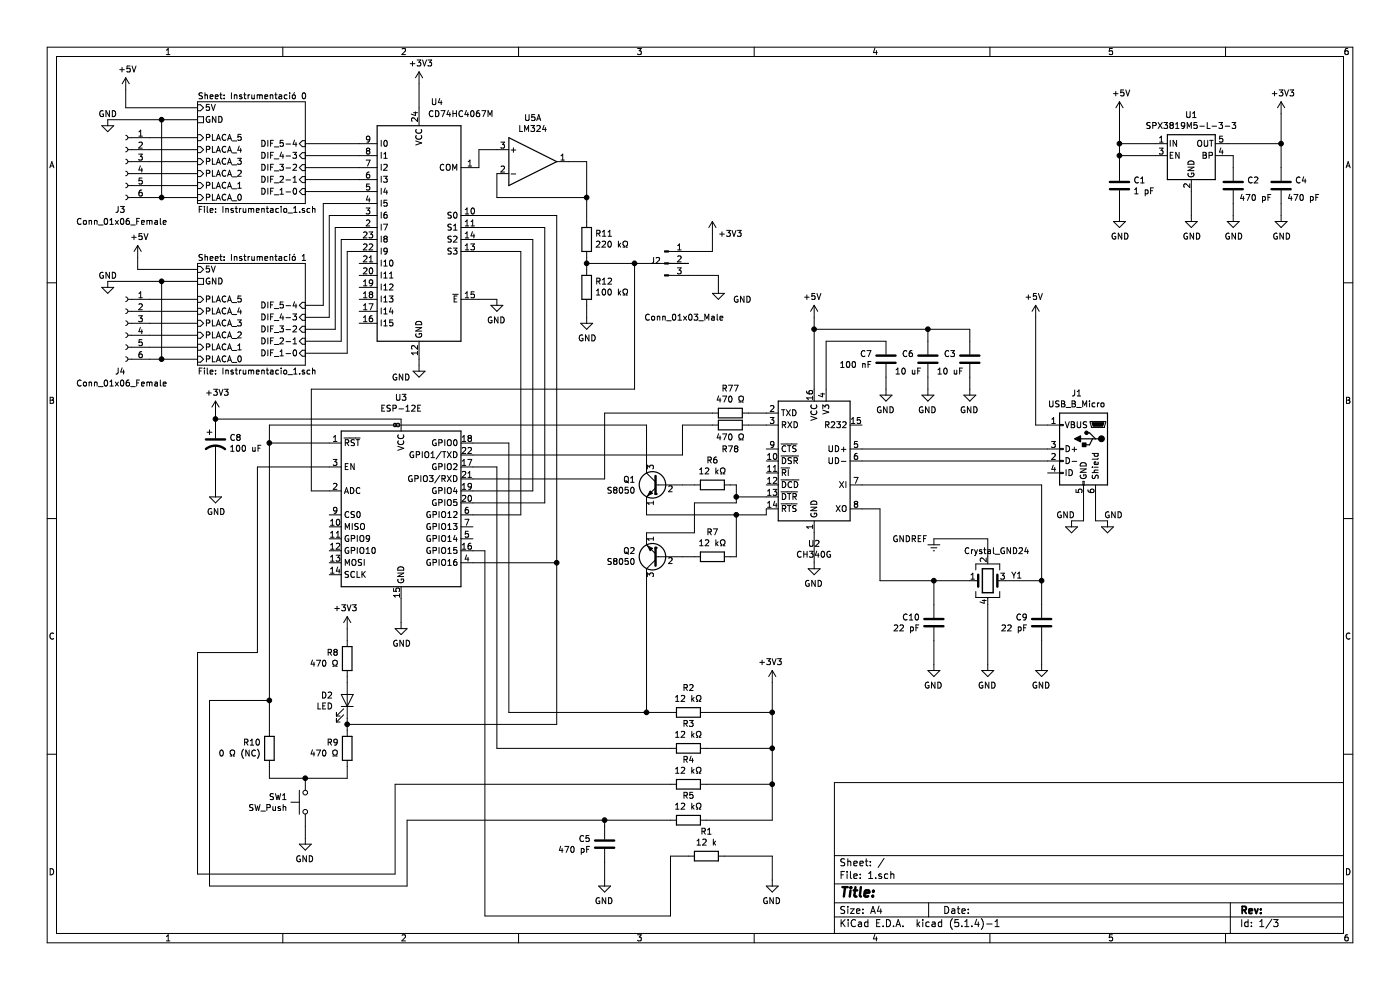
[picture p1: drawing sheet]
EESchema Schematic File Version 4
LIBS:1-cache
EELAYER 30 0
EELAYER END
$Descr A4 11693 8268
encoding utf-8
Sheet 1 3
Title ""
Date ""
Rev ""
Comp ""
Comment1 ""
Comment2 ""
Comment3 ""
Comment4 ""
$EndDescr
$Comp
L Device:R R3
U 1 1
P 5750 6250
F 0 "R3" V 5543 6250 50  0000 C CNN
F 1 "12 kΩ" V 5634 6250 50  0000 C CNN
F 2 "Resistor_SMD:R_1206_3216Metric" V 5680 6250 50  0001 C CNN
F 3 "~" H 5750 6250 50  0001 C CNN
	1    5750 6250
	0    -1   1    0   
$EndComp
$Comp
L Device:R R4
U 1 1
P 5750 6550
F 0 "R4" V 5543 6550 50  0000 C CNN
F 1 "12 kΩ" V 5634 6550 50  0000 C CNN
F 2 "Resistor_SMD:R_1206_3216Metric" V 5680 6550 50  0001 C CNN
F 3 "~" H 5750 6550 50  0001 C CNN
	1    5750 6550
	0    -1   1    0   
$EndComp
$Comp
L Device:R R5
U 1 1
P 5750 6850
F 0 "R5" V 5543 6850 50  0000 C CNN
F 1 "12 kΩ" V 5634 6850 50  0000 C CNN
F 2 "Resistor_SMD:R_1206_3216Metric" V 5680 6850 50  0001 C CNN
F 3 "~" H 5750 6850 50  0001 C CNN
	1    5750 6850
	0    -1   1    0   
$EndComp
$Comp
L Device:C C5
U 1 1
P 5050 7050
F 0 "C5" H 5165 7096 50  0000 L CNN
F 1 "470 pF" H 5165 7005 50  0000 L CNN
F 2 "Capacitor_SMD:C_1206_3216Metric" H 5088 6900 50  0001 C CNN
F 3 "~" H 5050 7050 50  0001 C CNN
	1    5050 7050
	-1   0    0    -1  
$EndComp
$Comp
L power:+3V3 #PWR04
U 1 1
P 6450 5700
F 0 "#PWR04" H 6450 5550 50  0001 C CNN
F 1 "+3V3" H 6465 5873 50  0000 C CNN
F 2 "" H 6450 5700 50  0001 C CNN
F 3 "" H 6450 5700 50  0001 C CNN
	1    6450 5700
	-1   0    0    -1  
$EndComp
$Comp
L power:GND #PWR013
U 1 1
P 5050 7350
F 0 "#PWR013" H 5050 7100 50  0001 C CNN
F 1 "GND" H 5055 7177 50  0000 C CNN
F 2 "" H 5050 7350 50  0001 C CNN
F 3 "" H 5050 7350 50  0001 C CNN
	1    5050 7350
	-1   0    0    -1  
$EndComp
$Comp
L RF_Module:ESP-12E U3
U 1 1
P 3350 4300
F 0 "U3" H 3350 5281 50  0000 C CNN
F 1 "ESP-12E" H 3350 5190 50  0000 C CNN
F 2 "RF_Module:ESP-12E" H 3350 4300 50  0001 C CNN
F 3 "http://wiki.ai-thinker.com/_media/esp8266/esp8266_series_modules_user_manual_v1.1.pdf" H 3000 4400 50  0001 C CNN
	1    3350 4300
	1    0    0    -1  
$EndComp
$Comp
L Device:CP1 C8
U 1 1
P 1800 3700
F 0 "C8" H 1915 3746 50  0000 L CNN
F 1 "100 uF" H 1915 3655 50  0000 L CNN
F 2 "Capacitor_THT:C_Radial_D10.0mm_H20.0mm_P5.00mm" H 1800 3700 50  0001 C CNN
F 3 "~" H 1800 3700 50  0001 C CNN
	1    1800 3700
	1    0    0    -1  
$EndComp
$Comp
L Device:R R1
U 1 1
P 5900 7150
F 0 "R1" V 5693 7150 50  0000 C CNN
F 1 "12 k" V 5784 7150 50  0000 C CNN
F 2 "Resistor_SMD:R_1206_3216Metric" V 5830 7150 50  0001 C CNN
F 3 "~" H 5900 7150 50  0001 C CNN
	1    5900 7150
	0    -1   1    0   
$EndComp
$Comp
L power:GND #PWR05
U 1 1
P 6450 7350
F 0 "#PWR05" H 6450 7100 50  0001 C CNN
F 1 "GND" H 6455 7177 50  0000 C CNN
F 2 "" H 6450 7350 50  0001 C CNN
F 3 "" H 6450 7350 50  0001 C CNN
	1    6450 7350
	-1   0    0    -1  
$EndComp
$Comp
L Device:R R8
U 1 1
P 2900 5500
F 0 "R8" H 2830 5454 50  0000 R CNN
F 1 "470 Ω" H 2830 5545 50  0000 R CNN
F 2 "Resistor_SMD:R_1206_3216Metric" V 2830 5500 50  0001 C CNN
F 3 "~" H 2900 5500 50  0001 C CNN
	1    2900 5500
	1    0    0    1   
$EndComp
$Comp
L Device:R R9
U 1 1
P 2900 6250
F 0 "R9" H 2830 6204 50  0000 R CNN
F 1 "470 Ω" H 2830 6295 50  0000 R CNN
F 2 "Resistor_SMD:R_1206_3216Metric" V 2830 6250 50  0001 C CNN
F 3 "~" H 2900 6250 50  0001 C CNN
	1    2900 6250
	1    0    0    1   
$EndComp
$Comp
L Device:R R10
U 1 1
P 2250 6250
F 0 "R10" H 2180 6204 50  0000 R CNN
F 1 "0 Ω (NC)" H 2180 6295 50  0000 R CNN
F 2 "Resistor_SMD:R_1206_3216Metric" V 2180 6250 50  0001 C CNN
F 3 "~" H 2250 6250 50  0001 C CNN
	1    2250 6250
	1    0    0    1   
$EndComp
$Comp
L Switch:SW_Push SW1
U 1 1
P 2550 6700
F 0 "SW1" V 2504 6848 50  0000 L CNN
F 1 "SW_Push" V 2595 6848 50  0000 L CNN
F 2 "Resistor_SMD:R_1206_3216Metric" H 2550 6900 50  0001 C CNN
F 3 "~" H 2550 6900 50  0001 C CNN
	1    2550 6700
	0    -1   1    0   
$EndComp
$Comp
L power:+3V3 #PWR027
U 1 1
P 2900 5250
F 0 "#PWR027" H 2900 5100 50  0001 C CNN
F 1 "+3V3" H 2915 5423 50  0000 C CNN
F 2 "" H 2900 5250 50  0001 C CNN
F 3 "" H 2900 5250 50  0001 C CNN
	1    2900 5250
	-1   0    0    -1  
$EndComp
$Comp
L Device:R R12
U 1 1
P 4900 2400
F 0 "R12" H 4830 2354 50  0000 R CNN
F 1 "100 kΩ" H 4830 2445 50  0000 R CNN
F 2 "Resistor_SMD:R_1206_3216Metric" V 4830 2400 50  0001 C CNN
F 3 "~" H 4900 2400 50  0001 C CNN
	1    4900 2400
	-1   0    0    1   
$EndComp
$Comp
L power:GND #PWR034
U 1 1
P 4900 2650
F 0 "#PWR034" H 4900 2400 50  0001 C CNN
F 1 "GND" H 4905 2477 50  0000 C CNN
F 2 "" H 4900 2650 50  0001 C CNN
F 3 "" H 4900 2650 50  0001 C CNN
	1    4900 2650
	1    0    0    -1  
$EndComp
$Comp
L Regulator_Linear:SPX3819M5-L-3-3 U1
U 1 1
P 9950 1300
F 0 "U1" H 9950 1642 50  0000 C CNN
F 1 "SPX3819M5-L-3-3" H 9950 1551 50  0000 C CNN
F 2 "Package_TO_SOT_SMD:SOT-23-5" H 9950 1625 50  0001 C CNN
F 3 "https://www.exar.com/content/document.ashx?id=22106&languageid=1033&type=Datasheet&partnumber=SPX3819&filename=SPX3819.pdf&part=SPX3819" H 9950 1300 50  0001 C CNN
	1    9950 1300
	1    0    0    -1  
$EndComp
$Comp
L power:GND #PWR08
U 1 1
P 9950 1800
F 0 "#PWR08" H 9950 1550 50  0001 C CNN
F 1 "GND" H 9955 1627 50  0000 C CNN
F 2 "" H 9950 1800 50  0001 C CNN
F 3 "" H 9950 1800 50  0001 C CNN
	1    9950 1800
	1    0    0    -1  
$EndComp
$Comp
L power:GND #PWR09
U 1 1
P 10300 1800
F 0 "#PWR09" H 10300 1550 50  0001 C CNN
F 1 "GND" H 10305 1627 50  0000 C CNN
F 2 "" H 10300 1800 50  0001 C CNN
F 3 "" H 10300 1800 50  0001 C CNN
	1    10300 1800
	1    0    0    -1  
$EndComp
$Comp
L power:GND #PWR012
U 1 1
P 10700 1800
F 0 "#PWR012" H 10700 1550 50  0001 C CNN
F 1 "GND" H 10705 1627 50  0000 C CNN
F 2 "" H 10700 1800 50  0001 C CNN
F 3 "" H 10700 1800 50  0001 C CNN
	1    10700 1800
	1    0    0    -1  
$EndComp
$Comp
L power:GND #PWR03
U 1 1
P 9350 1800
F 0 "#PWR03" H 9350 1550 50  0001 C CNN
F 1 "GND" H 9355 1627 50  0000 C CNN
F 2 "" H 9350 1800 50  0001 C CNN
F 3 "" H 9350 1800 50  0001 C CNN
	1    9350 1800
	1    0    0    -1  
$EndComp
$Comp
L Device:C C1
U 1 1
P 9350 1550
F 0 "C1" H 9465 1596 50  0000 L CNN
F 1 "1 pF" H 9465 1505 50  0000 L CNN
F 2 "Capacitor_SMD:C_1206_3216Metric" H 9388 1400 50  0001 C CNN
F 3 "~" H 9350 1550 50  0001 C CNN
	1    9350 1550
	1    0    0    -1  
$EndComp
$Comp
L Device:C C2
U 1 1
P 10300 1550
F 0 "C2" H 10415 1596 50  0000 L CNN
F 1 "470 pF" H 10350 1450 50  0000 L CNN
F 2 "Capacitor_SMD:C_1206_3216Metric" H 10338 1400 50  0001 C CNN
F 3 "~" H 10300 1550 50  0001 C CNN
	1    10300 1550
	1    0    0    -1  
$EndComp
$Comp
L Device:C C4
U 1 1
P 10700 1550
F 0 "C4" H 10815 1596 50  0000 L CNN
F 1 "470 pF" H 10750 1450 50  0000 L CNN
F 2 "Capacitor_SMD:C_1206_3216Metric" H 10738 1400 50  0001 C CNN
F 3 "~" H 10700 1550 50  0001 C CNN
	1    10700 1550
	1    0    0    -1  
$EndComp
$Comp
L power:+5V #PWR02
U 1 1
P 9350 950
F 0 "#PWR02" H 9350 800 50  0001 C CNN
F 1 "+5V" H 9365 1123 50  0000 C CNN
F 2 "" H 9350 950 50  0001 C CNN
F 3 "" H 9350 950 50  0001 C CNN
	1    9350 950 
	1    0    0    -1  
$EndComp
$Comp
L power:+3V3 #PWR011
U 1 1
P 10700 950
F 0 "#PWR011" H 10700 800 50  0001 C CNN
F 1 "+3V3" H 10715 1123 50  0000 C CNN
F 2 "" H 10700 950 50  0001 C CNN
F 3 "" H 10700 950 50  0001 C CNN
	1    10700 950 
	1    0    0    -1  
$EndComp
$Comp
L Device:R R2
U 1 1
P 5750 5950
F 0 "R2" V 5543 5950 50  0000 C CNN
F 1 "12 kΩ" V 5634 5950 50  0000 C CNN
F 2 "Resistor_SMD:R_1206_3216Metric" V 5680 5950 50  0001 C CNN
F 3 "~" H 5750 5950 50  0001 C CNN
	1    5750 5950
	0    -1   1    0   
$EndComp
Wire Wire Line
	6450 5700 6450 5950
Wire Wire Line
	6450 5950 5900 5950
Wire Wire Line
	5900 6250 6450 6250
Wire Wire Line
	6450 6250 6450 5950
Connection ~ 6450 5950
Wire Wire Line
	5900 6550 6450 6550
Wire Wire Line
	6450 6550 6450 6250
Connection ~ 6450 6250
Wire Wire Line
	5900 6850 6450 6850
Wire Wire Line
	6450 6850 6450 6550
Connection ~ 6450 6550
Wire Wire Line
	5050 6850 5050 6900
Wire Wire Line
	5050 7200 5050 7350
Wire Wire Line
	6450 7150 6450 7350
Wire Wire Line
	2900 6400 2900 6500
Wire Wire Line
	2900 6500 2550 6500
Wire Wire Line
	2550 6500 2250 6500
Wire Wire Line
	2250 6500 2250 6400
Connection ~ 2550 6500
Wire Wire Line
	9650 1300 9350 1300
Connection ~ 9350 1300
Wire Wire Line
	9350 1300 9350 1400
Wire Wire Line
	9350 1200 9350 1300
Wire Wire Line
	10250 1200 10700 1200
Wire Wire Line
	10700 1200 10700 1400
Wire Wire Line
	10250 1300 10300 1300
Wire Wire Line
	10300 1700 10300 1800
Wire Wire Line
	10700 1700 10700 1800
Wire Wire Line
	9950 1600 9950 1800
Wire Wire Line
	9350 1700 9350 1800
$Comp
L power:GND #PWR017
U 1 1
P 1800 4100
F 0 "#PWR017" H 1800 3850 50  0001 C CNN
F 1 "GND" H 1805 3927 50  0000 C CNN
F 2 "" H 1800 4100 50  0001 C CNN
F 3 "" H 1800 4100 50  0001 C CNN
	1    1800 4100
	1    0    0    -1  
$EndComp
$Comp
L power:GND #PWR022
U 1 1
P 3350 5200
F 0 "#PWR022" H 3350 4950 50  0001 C CNN
F 1 "GND" H 3355 5027 50  0000 C CNN
F 2 "" H 3350 5200 50  0001 C CNN
F 3 "" H 3350 5200 50  0001 C CNN
	1    3350 5200
	1    0    0    -1  
$EndComp
Wire Wire Line
	3350 5000 3350 5200
Wire Wire Line
	1800 3850 1800 4100
$Comp
L power:+3V3 #PWR016
U 1 1
P 1800 3450
F 0 "#PWR016" H 1800 3300 50  0001 C CNN
F 1 "+3V3" H 1815 3623 50  0000 C CNN
F 2 "" H 1800 3450 50  0001 C CNN
F 3 "" H 1800 3450 50  0001 C CNN
	1    1800 3450
	1    0    0    -1  
$EndComp
Wire Wire Line
	1800 3450 1800 3500
Connection ~ 1800 3500
Wire Wire Line
	1800 3500 1800 3550
Wire Wire Line
	1800 3500 3350 3500
Wire Wire Line
	2600 4100 2750 4100
Wire Wire Line
	6450 7150 6050 7150
$Comp
L power:GND #PWR028
U 1 1
P 2550 7000
F 0 "#PWR028" H 2550 6750 50  0001 C CNN
F 1 "GND" H 2555 6827 50  0000 C CNN
F 2 "" H 2550 7000 50  0001 C CNN
F 3 "" H 2550 7000 50  0001 C CNN
	1    2550 7000
	-1   0    0    -1  
$EndComp
Wire Wire Line
	2550 7000 2550 6900
$Comp
L Device:LED D2
U 1 1
P 2900 5850
F 0 "D2" V 2939 5733 50  0000 R CNN
F 1 "LED" V 2848 5733 50  0000 R CNN
F 2 "LED_SMD:LED_1206_3216Metric" H 2900 5850 50  0001 C CNN
F 3 "~" H 2900 5850 50  0001 C CNN
	1    2900 5850
	0    1    -1   0   
$EndComp
Wire Wire Line
	2900 5250 2900 5350
Wire Wire Line
	2900 5650 2900 5700
Wire Wire Line
	2900 6000 2900 6050
Connection ~ 2900 6050
Wire Wire Line
	2900 6050 2900 6100
Wire Wire Line
	5600 7150 5750 7150
Wire Wire Line
	10300 1400 10300 1300
Wire Wire Line
	10700 950  10700 1200
Connection ~ 10700 1200
Wire Wire Line
	9350 950  9350 1200
Connection ~ 9350 1200
Wire Wire Line
	9350 1200 9650 1200
Text Notes 150  -200 0    50   ~ 0
Tot això anirà aïllat de la xarxa. \nAquí s'agafa la massa respecte les plaques, les quals tenen la carcassa a terra, però els seus dos terminals estan a una tensió indefinida respecte el terra.\nTot el sistema d'instrumentació s'alimenta a partir d'una font commutada com les de mòbil, de 230/5 V, amb tres terminals d'entrada i només 2 de sortida, així que la plaqueta estarà referenciada segons les plaques, no hi haurà problemes d'afectar la instal·lació interior.
$Comp
L power:GND #PWR030
U 1 1
P 3500 3050
F 0 "#PWR030" H 3500 2800 50  0001 C CNN
F 1 "GND" H 3650 2950 50  0000 C CNN
F 2 "" H 3500 3050 50  0001 C CNN
F 3 "" H 3500 3050 50  0001 C CNN
	1    3500 3050
	-1   0    0    -1  
$EndComp
$Comp
L Amplifier_Operational:LM324 U5
U 1 1
P 4450 1350
F 0 "U5" H 4450 1717 50  0000 C CNN
F 1 "LM324" H 4450 1626 50  0000 C CNN
F 2 "Package_SO:SOIC-14_3.9x8.7mm_P1.27mm" H 4400 1450 50  0001 C CNN
F 3 "http://www.ti.com/lit/ds/symlink/lm2902-n.pdf" H 4500 1550 50  0001 C CNN
	1    4450 1350
	1    0    0    -1  
$EndComp
Wire Wire Line
	4150 1450 4150 1650
Wire Wire Line
	4900 1650 4900 1350
Wire Wire Line
	4900 1350 4750 1350
Wire Wire Line
	3000 1200 2550 1200
Wire Wire Line
	3000 1300 2550 1300
Wire Wire Line
	3000 1400 2550 1400
Wire Wire Line
	3000 1500 2550 1500
Wire Wire Line
	3000 1600 2550 1600
Wire Wire Line
	1650 1150 1250 1150
Wire Wire Line
	1250 1250 1650 1250
Wire Wire Line
	1650 1350 1250 1350
Wire Wire Line
	1250 1450 1650 1450
Wire Wire Line
	1650 1550 1250 1550
Wire Wire Line
	1250 1650 1350 1650
$Comp
L power:GND #PWR023
U 1 1
P 900 1000
F 0 "#PWR023" H 900 750 50  0001 C CNN
F 1 "GND" H 900 1050 50  0000 C CNN
F 2 "" H 900 1000 50  0001 C CNN
F 3 "" H 900 1000 50  0001 C CNN
	1    900  1000
	-1   0    0    -1  
$EndComp
$Comp
L Connector:Conn_01x06_Female J3
U 1 1
P 1050 1350
F 0 "J3" H 1050 950 50  0000 L CNN
F 1 "Conn_01x06_Female" H 700 850 50  0000 L CNN
F 2 "TerminalBlock:TerminalBlock_bornier-6_P5.08mm" H 1050 1350 50  0001 C CNN
F 3 "~" H 1050 1350 50  0001 C CNN
	1    1050 1350
	-1   0    0    -1  
$EndComp
Wire Wire Line
	900  1000 1350 1000
Wire Wire Line
	1650 2500 1250 2500
Wire Wire Line
	1250 2600 1650 2600
Wire Wire Line
	1650 2700 1250 2700
Wire Wire Line
	1250 2800 1650 2800
Wire Wire Line
	1650 2900 1250 2900
$Comp
L power:GND #PWR024
U 1 1
P 900 2350
F 0 "#PWR024" H 900 2100 50  0001 C CNN
F 1 "GND" H 900 2400 50  0000 C CNN
F 2 "" H 900 2350 50  0001 C CNN
F 3 "" H 900 2350 50  0001 C CNN
	1    900  2350
	-1   0    0    -1  
$EndComp
$Comp
L Connector:Conn_01x06_Female J4
U 1 1
P 1050 2700
F 0 "J4" H 1050 2300 50  0000 L CNN
F 1 "Conn_01x06_Female" H 700 2200 50  0000 L CNN
F 2 "TerminalBlock:TerminalBlock_bornier-6_P5.08mm" H 1050 2700 50  0001 C CNN
F 3 "~" H 1050 2700 50  0001 C CNN
	1    1050 2700
	-1   0    0    -1  
$EndComp
$Sheet
S 1650 2200 900  850 
U 5DCCFECA
F0 "Instrumentació 1" 50
F1 "Instrumentacio_1.sch" 50
F2 "PLACA_5" I L 1650 2500 50 
F3 "PLACA_4" I L 1650 2600 50 
F4 "PLACA_3" I L 1650 2700 50 
F5 "PLACA_2" I L 1650 2800 50 
F6 "PLACA_1" I L 1650 2900 50 
F7 "PLACA_0" I L 1650 3000 50 
F8 "DIF_5-4" I R 2550 2550 50 
F9 "DIF_4-3" I R 2550 2650 50 
F10 "DIF_3-2" I R 2550 2750 50 
F11 "DIF_2-1" I R 2550 2850 50 
F12 "DIF_1-0" I R 2550 2950 50 
F13 "GND" U L 1650 2350 50 
F14 "5V" I L 1650 2250 50 
$EndSheet
Wire Wire Line
	900  2350 1350 2350
Wire Wire Line
	2550 2550 2700 2550
Wire Wire Line
	2700 2550 2700 1700
Wire Wire Line
	2700 1700 3000 1700
Wire Wire Line
	3000 1800 2750 1800
Wire Wire Line
	2750 1800 2750 2650
Wire Wire Line
	2750 2650 2550 2650
Wire Wire Line
	2550 2750 2800 2750
Wire Wire Line
	2800 2750 2800 1900
Wire Wire Line
	2800 1900 3000 1900
Wire Wire Line
	3000 2000 2850 2000
Wire Wire Line
	2850 2000 2850 2850
Wire Wire Line
	2850 2850 2550 2850
Wire Wire Line
	2550 2950 2900 2950
Wire Wire Line
	2900 2950 2900 2100
Wire Wire Line
	2900 2100 3000 2100
$Comp
L power:+3V3 #PWR021
U 1 1
P 5950 1950
F 0 "#PWR021" H 5950 1800 50  0001 C CNN
F 1 "+3V3" H 5800 1950 50  0000 C CNN
F 2 "" H 5950 1950 50  0001 C CNN
F 3 "" H 5950 1950 50  0001 C CNN
	1    5950 1950
	-1   0    0    -1  
$EndComp
$Comp
L power:GND #PWR020
U 1 1
P 6000 2400
F 0 "#PWR020" H 6000 2150 50  0001 C CNN
F 1 "GND" H 5800 2300 50  0000 C CNN
F 2 "" H 6000 2400 50  0001 C CNN
F 3 "" H 6000 2400 50  0001 C CNN
	1    6000 2400
	-1   0    0    -1  
$EndComp
$Comp
L Connector:Conn_01x03_Male J2
U 1 1
P 5550 2200
F 0 "J2" H 5522 2224 50  0000 R CNN
F 1 "Conn_01x03_Male" H 6050 1750 50  0000 R CNN
F 2 "Connector_PinHeader_2.54mm:PinHeader_1x03_P2.54mm_Vertical" H 5550 2200 50  0001 C CNN
F 3 "~" H 5550 2200 50  0001 C CNN
	1    5550 2200
	1    0    0    -1  
$EndComp
Wire Wire Line
	5750 2100 5950 2100
Wire Wire Line
	5950 2100 5950 1950
Wire Wire Line
	5750 2300 6000 2300
Wire Wire Line
	6000 2300 6000 2400
$Sheet
S 1650 850  900  850 
U 5DD2F6AD
F0 "Instrumentació 0" 50
F1 "Instrumentacio_1.sch" 50
F2 "PLACA_5" I L 1650 1150 50 
F3 "PLACA_4" I L 1650 1250 50 
F4 "PLACA_3" I L 1650 1350 50 
F5 "PLACA_2" I L 1650 1450 50 
F6 "PLACA_1" I L 1650 1550 50 
F7 "PLACA_0" I L 1650 1650 50 
F8 "DIF_5-4" I R 2550 1200 50 
F9 "DIF_4-3" I R 2550 1300 50 
F10 "DIF_3-2" I R 2550 1400 50 
F11 "DIF_2-1" I R 2550 1500 50 
F12 "DIF_1-0" I R 2550 1600 50 
F13 "GND" U L 1650 1000 50 
F14 "5V" I L 1650 900 50 
$EndSheet
$Comp
L power:+5V #PWR0101
U 1 1
P 1050 750
F 0 "#PWR0101" H 1050 600 50  0001 C CNN
F 1 "+5V" H 1065 923 50  0000 C CNN
F 2 "" H 1050 750 50  0001 C CNN
F 3 "" H 1050 750 50  0001 C CNN
	1    1050 750 
	1    0    0    -1  
$EndComp
Wire Wire Line
	1050 750  1050 900 
Wire Wire Line
	1050 900  1650 900 
$Comp
L power:+5V #PWR0102
U 1 1
P 1150 2150
F 0 "#PWR0102" H 1150 2000 50  0001 C CNN
F 1 "+5V" H 1165 2323 50  0000 C CNN
F 2 "" H 1150 2150 50  0001 C CNN
F 3 "" H 1150 2150 50  0001 C CNN
	1    1150 2150
	1    0    0    -1  
$EndComp
Wire Wire Line
	1150 2250 1150 2150
Wire Wire Line
	1150 2250 1650 2250
Connection ~ 4900 1650
Wire Wire Line
	4000 1250 4150 1250
$Comp
L power:GND #PWR0103
U 1 1
P 4150 2500
F 0 "#PWR0103" H 4150 2250 50  0001 C CNN
F 1 "GND" H 4155 2327 50  0000 C CNN
F 2 "" H 4150 2500 50  0001 C CNN
F 3 "" H 4150 2500 50  0001 C CNN
	1    4150 2500
	-1   0    0    -1  
$EndComp
Wire Wire Line
	4150 2500 4000 2500
Wire Wire Line
	3950 4700 4650 4700
$Comp
L Device:R R11
U 1 1
P 4900 2000
F 0 "R11" H 4830 1954 50  0000 R CNN
F 1 "220 kΩ" H 4830 2045 50  0000 R CNN
F 2 "Resistor_SMD:R_1206_3216Metric" V 4830 2000 50  0001 C CNN
F 3 "~" H 4900 2000 50  0001 C CNN
	1    4900 2000
	-1   0    0    1   
$EndComp
Wire Wire Line
	4900 2150 4900 2200
Connection ~ 4900 2200
Wire Wire Line
	4900 2200 4900 2250
Wire Wire Line
	4000 1400 4000 1250
$Comp
L 74xx:CD74HC4067M U4
U 1 1
P 3500 1900
F 0 "U4" H 3350 2950 50  0000 C CNN
F 1 "CD74HC4067M" H 3150 2850 50  0000 C CNN
F 2 "Package_SO:SOIC-24W_7.5x15.4mm_P1.27mm" H 4400 900 50  0001 C CIN
F 3 "http://www.ti.com/lit/ds/symlink/cd74hc4067.pdf" H 3150 2750 50  0001 C CNN
	1    3500 1900
	-1   0    0    -1  
$EndComp
Wire Wire Line
	4900 1650 4900 1850
Wire Wire Line
	4900 2550 4900 2650
Wire Wire Line
	4350 4300 4350 2100
Wire Wire Line
	3950 4300 4350 4300
Wire Wire Line
	4000 2100 4350 2100
Wire Wire Line
	3950 4100 4450 4100
Wire Wire Line
	4000 2000 4450 2000
Wire Wire Line
	3950 4200 4550 4200
Wire Wire Line
	4000 1900 4550 1900
Wire Wire Line
	4650 4700 4650 1800
Connection ~ 4650 4700
Wire Wire Line
	4000 1800 4650 1800
Wire Wire Line
	4450 2000 4450 4100
Wire Wire Line
	4550 1900 4550 4200
Wire Wire Line
	4150 1650 4900 1650
Wire Wire Line
	8700 4850 8700 5050
Connection ~ 8700 4850
Wire Wire Line
	8400 4850 8700 4850
Wire Wire Line
	8700 4050 8700 4850
Wire Wire Line
	8700 4050 7200 4050
Wire Wire Line
	7350 4250 7350 4850
Wire Wire Line
	7200 4250 7350 4250
Connection ~ 7800 4850
Wire Wire Line
	8100 4850 7800 4850
Wire Wire Line
	7800 4850 7350 4850
Wire Wire Line
	8250 4500 8250 4650
Wire Wire Line
	7800 4500 8250 4500
$Comp
L power:GNDREF #PWR057
U 1 1
P 7800 4500
F 0 "#PWR057" H 7800 4250 50  0001 C CNN
F 1 "GNDREF" H 8000 4500 50  0000 C CNN
F 2 "" H 7800 4500 50  0001 C CNN
F 3 "" H 7800 4500 50  0001 C CNN
	1    7800 4500
	-1   0    0    -1  
$EndComp
$Comp
L Device:Crystal_GND24 Y1
U 1 1
P 8250 4850
F 0 "Y1" H 8444 4896 50  0000 L CNN
F 1 "Crystal_GND24" H 8050 5100 50  0000 L CNN
F 2 "Oscillator:Oscillator_SMD_TXC_7C-4Pin_5.0x3.2mm" H 8250 4850 50  0001 C CNN
F 3 "~" H 8250 4850 50  0001 C CNN
	1    8250 4850
	1    0    0    -1  
$EndComp
Connection ~ 6150 4300
Wire Wire Line
	6400 4300 6400 4250
Wire Wire Line
	6150 4300 6400 4300
Wire Wire Line
	6150 4150 6150 4050
Connection ~ 6150 4150
Wire Wire Line
	6400 4150 6150 4150
Wire Wire Line
	8650 3550 8750 3550
Wire Wire Line
	7200 3750 8750 3750
Wire Wire Line
	8750 3850 7200 3850
Wire Wire Line
	9150 4350 9150 4150
Wire Wire Line
	9250 4350 9150 4350
Wire Wire Line
	9050 4350 9050 4150
Wire Wire Line
	8950 4350 9050 4350
Connection ~ 6800 2750
Wire Wire Line
	6800 2650 6800 2750
$Comp
L power:+5V #PWR018
U 1 1
P 6800 2650
F 0 "#PWR018" H 6800 2500 50  0001 C CNN
F 1 "+5V" H 6815 2823 50  0000 C CNN
F 2 "" H 6800 2650 50  0001 C CNN
F 3 "" H 6800 2650 50  0001 C CNN
	1    6800 2650
	-1   0    0    -1  
$EndComp
Wire Wire Line
	8100 3150 8100 3250
Wire Wire Line
	7750 2750 8100 2750
Connection ~ 7750 2750
Wire Wire Line
	7750 2850 7750 2750
Wire Wire Line
	8100 2750 8100 2850
Wire Wire Line
	6800 2750 7750 2750
Wire Wire Line
	6800 3250 6800 2750
Wire Wire Line
	6900 2850 6900 3250
Wire Wire Line
	7400 2850 6900 2850
$Comp
L power:GND #PWR010
U 1 1
P 8100 3250
F 0 "#PWR010" H 8100 3000 50  0001 C CNN
F 1 "GND" H 8105 3077 50  0000 C CNN
F 2 "" H 8100 3250 50  0001 C CNN
F 3 "" H 8100 3250 50  0001 C CNN
	1    8100 3250
	-1   0    0    -1  
$EndComp
$Comp
L Device:C C3
U 1 1
P 8100 3000
F 0 "C3" H 8215 3046 50  0000 L CNN
F 1 "10 uF" H 8150 2900 50  0000 L CNN
F 2 "Capacitor_SMD:C_1206_3216Metric" H 8138 2850 50  0001 C CNN
F 3 "~" H 8100 3000 50  0001 C CNN
	1    8100 3000
	-1   0    0    -1  
$EndComp
Wire Wire Line
	6150 4300 6150 4650
Wire Wire Line
	5400 4300 6150 4300
Wire Wire Line
	5400 4250 5400 4300
Wire Wire Line
	6150 4200 6150 4150
Wire Wire Line
	5800 4200 6150 4200
Wire Wire Line
	5800 4450 5800 4200
Wire Wire Line
	5400 4450 5800 4450
Wire Wire Line
	6100 4650 6150 4650
Wire Wire Line
	5800 4050 5700 4050
Wire Wire Line
	7750 3150 7750 3250
Wire Wire Line
	7400 3150 7400 3250
$Comp
L power:GND #PWR015
U 1 1
P 7400 3250
F 0 "#PWR015" H 7400 3000 50  0001 C CNN
F 1 "GND" H 7405 3077 50  0000 C CNN
F 2 "" H 7400 3250 50  0001 C CNN
F 3 "" H 7400 3250 50  0001 C CNN
	1    7400 3250
	-1   0    0    -1  
$EndComp
$Comp
L power:GND #PWR014
U 1 1
P 7750 3250
F 0 "#PWR014" H 7750 3000 50  0001 C CNN
F 1 "GND" H 7755 3077 50  0000 C CNN
F 2 "" H 7750 3250 50  0001 C CNN
F 3 "" H 7750 3250 50  0001 C CNN
	1    7750 3250
	-1   0    0    -1  
$EndComp
Wire Wire Line
	6800 4700 6800 4450
Wire Wire Line
	6150 4050 6100 4050
Wire Wire Line
	5700 4650 5800 4650
Wire Wire Line
	7800 5050 7800 4850
Wire Wire Line
	7800 5550 7800 5350
Wire Wire Line
	8250 5050 8250 5550
Wire Wire Line
	8700 5550 8700 5350
$Comp
L power:+5V #PWR07
U 1 1
P 8650 2650
F 0 "#PWR07" H 8650 2500 50  0001 C CNN
F 1 "+5V" H 8665 2823 50  0000 C CNN
F 2 "" H 8650 2650 50  0001 C CNN
F 3 "" H 8650 2650 50  0001 C CNN
	1    8650 2650
	-1   0    0    -1  
$EndComp
$Comp
L Connector:USB_B_Micro J1
U 1 1
P 9050 3750
F 0 "J1" H 9107 4217 50  0000 C CNN
F 1 "USB_B_Micro" H 9107 4126 50  0000 C CNN
F 2 "Connector_USB:USB_Micro-B_Molex-105133-0001" H 9200 3700 50  0001 C CNN
F 3 "~" H 9200 3700 50  0001 C CNN
	1    9050 3750
	-1   0    0    -1  
$EndComp
$Comp
L power:GND #PWR019
U 1 1
P 6800 4700
F 0 "#PWR019" H 6800 4450 50  0001 C CNN
F 1 "GND" H 6805 4527 50  0000 C CNN
F 2 "" H 6800 4700 50  0001 C CNN
F 3 "" H 6800 4700 50  0001 C CNN
	1    6800 4700
	-1   0    0    -1  
$EndComp
$Comp
L Device:C C7
U 1 1
P 7400 3000
F 0 "C7" H 7515 3046 50  0000 L CNN
F 1 "100 nF" H 7515 2955 50  0000 L CNN
F 2 "Capacitor_SMD:C_1206_3216Metric" H 7438 2850 50  0001 C CNN
F 3 "~" H 7400 3000 50  0001 C CNN
	1    7400 3000
	-1   0    0    -1  
$EndComp
$Comp
L Device:C C6
U 1 1
P 7750 3000
F 0 "C6" H 7865 3046 50  0000 L CNN
F 1 "10 uF" H 7800 2900 50  0000 L CNN
F 2 "Capacitor_SMD:C_1206_3216Metric" H 7788 2850 50  0001 C CNN
F 3 "~" H 7750 3000 50  0001 C CNN
	1    7750 3000
	-1   0    0    -1  
$EndComp
$Comp
L Interface_USB:CH340G U2
U 1 1
P 6800 3850
F 0 "U2" H 6800 3161 50  0000 C CNN
F 1 "CH340G" H 6800 3070 50  0000 C CNN
F 2 "Package_SO:SOIC-16_3.9x9.9mm_P1.27mm" H 6850 3300 50  0001 L CNN
F 3 "http://www.datasheet5.com/pdf-local-2195953" H 6450 4650 50  0001 C CNN
	1    6800 3850
	-1   0    0    -1  
$EndComp
$Comp
L Device:R R7
U 1 1
P 5950 4650
F 0 "R7" V 5743 4650 50  0000 C CNN
F 1 "12 kΩ" V 5834 4650 50  0000 C CNN
F 2 "Resistor_SMD:R_1206_3216Metric" V 5880 4650 50  0001 C CNN
F 3 "~" H 5950 4650 50  0001 C CNN
	1    5950 4650
	0    1    1    0   
$EndComp
$Comp
L Device:R R6
U 1 1
P 5950 4050
F 0 "R6" V 5743 4050 50  0000 C CNN
F 1 "12 kΩ" V 5834 4050 50  0000 C CNN
F 2 "Resistor_SMD:R_1206_3216Metric" V 5880 4050 50  0001 C CNN
F 3 "~" H 5950 4050 50  0001 C CNN
	1    5950 4050
	0    1    1    0   
$EndComp
$Comp
L Transistor_BJT:S8050 Q2
U 1 1
P 5500 4650
F 0 "Q2" H 5691 4604 50  0000 L CNN
F 1 "S8050" H 5691 4695 50  0000 L CNN
F 2 "Package_TO_SOT_THT:TO-92_Inline" H 5700 4575 50  0001 L CIN
F 3 "http://www.unisonic.com.tw/datasheet/S8050.pdf" H 5500 4650 50  0001 L CNN
	1    5500 4650
	-1   0    0    1   
$EndComp
$Comp
L Transistor_BJT:S8050 Q1
U 1 1
P 5500 4050
F 0 "Q1" H 5691 4096 50  0000 L CNN
F 1 "S8050" H 5691 4005 50  0000 L CNN
F 2 "Package_TO_SOT_THT:TO-92_Inline" H 5700 3975 50  0001 L CIN
F 3 "http://www.unisonic.com.tw/datasheet/S8050.pdf" H 5500 4050 50  0001 L CNN
	1    5500 4050
	-1   0    0    -1  
$EndComp
$Comp
L Device:C C10
U 1 1
P 7800 5200
F 0 "C10" H 7915 5246 50  0000 L CNN
F 1 "22 pF" H 7915 5155 50  0000 L CNN
F 2 "Capacitor_SMD:C_1206_3216Metric" H 7838 5050 50  0001 C CNN
F 3 "~" H 7800 5200 50  0001 C CNN
	1    7800 5200
	-1   0    0    -1  
$EndComp
$Comp
L Device:C C9
U 1 1
P 8700 5200
F 0 "C9" H 8815 5246 50  0000 L CNN
F 1 "22 pF" H 8815 5155 50  0000 L CNN
F 2 "Capacitor_SMD:C_1206_3216Metric" H 8738 5050 50  0001 C CNN
F 3 "~" H 8700 5200 50  0001 C CNN
	1    8700 5200
	-1   0    0    -1  
$EndComp
$Comp
L Device:R R77
U 1 1
P 6100 3450
F 0 "R77" V 5893 3450 50  0000 C CNN
F 1 "470 Ω" V 5984 3450 50  0000 C CNN
F 2 "Resistor_SMD:R_1206_3216Metric" V 6030 3450 50  0001 C CNN
F 3 "~" H 6100 3450 50  0001 C CNN
	1    6100 3450
	0    1    1    0   
$EndComp
$Comp
L Device:R R78
U 1 1
P 6100 3550
F 0 "R78" V 6300 3550 50  0000 C CNN
F 1 "470 Ω" V 6200 3550 50  0000 C CNN
F 2 "Resistor_SMD:R_1206_3216Metric" V 6030 3550 50  0001 C CNN
F 3 "~" H 6100 3550 50  0001 C CNN
	1    6100 3550
	0    1    1    0   
$EndComp
Wire Wire Line
	6250 3450 6400 3450
Wire Wire Line
	6400 3550 6250 3550
Wire Wire Line
	4900 2200 5300 2200
Wire Wire Line
	4650 4700 4650 6050
Wire Wire Line
	2900 6050 4650 6050
Wire Wire Line
	2250 3700 2750 3700
Wire Wire Line
	2250 3700 2250 5850
Wire Wire Line
	5400 3550 2250 3550
Wire Wire Line
	2250 3550 2250 3700
Connection ~ 2250 3700
Wire Wire Line
	5400 3550 5400 3850
Wire Wire Line
	5950 3550 5700 3550
Wire Wire Line
	5700 3550 5700 3800
Wire Wire Line
	5700 3800 3950 3800
Wire Wire Line
	5950 3450 5050 3450
Wire Wire Line
	5050 3450 5050 4000
Wire Wire Line
	5050 4000 3950 4000
Wire Wire Line
	4250 5950 4250 3700
Wire Wire Line
	4250 3700 3950 3700
Wire Wire Line
	4250 5950 5400 5950
Wire Wire Line
	4150 6250 4150 3900
Wire Wire Line
	4150 3900 3950 3900
Wire Wire Line
	4150 6250 5600 6250
Wire Wire Line
	3300 6550 3300 7300
Wire Wire Line
	3300 7300 1650 7300
Wire Wire Line
	1650 7300 1650 5450
Wire Wire Line
	1650 5450 2150 5450
Wire Wire Line
	2150 5450 2150 3900
Wire Wire Line
	2150 3900 2750 3900
Wire Wire Line
	3300 6550 5600 6550
Wire Wire Line
	5050 6850 3400 6850
Wire Wire Line
	3400 6850 3400 7400
Wire Wire Line
	3400 7400 1750 7400
Wire Wire Line
	1750 7400 1750 5850
Wire Wire Line
	1750 5850 2250 5850
Connection ~ 5050 6850
Connection ~ 2250 5850
Wire Wire Line
	2250 5850 2250 6100
Wire Wire Line
	5600 7150 5600 7650
Wire Wire Line
	5600 7650 4050 7650
Wire Wire Line
	4050 7650 4050 4600
Wire Wire Line
	4050 4600 3950 4600
Wire Wire Line
	5050 6850 5600 6850
Connection ~ 5400 5950
Wire Wire Line
	5400 5950 5600 5950
Wire Wire Line
	5400 4850 5400 5950
Wire Wire Line
	2600 4100 2600 3250
Wire Wire Line
	2600 3250 5300 3250
Wire Wire Line
	5300 3250 5300 2200
Connection ~ 5300 2200
Wire Wire Line
	5300 2200 5750 2200
$Comp
L power:+3V3 #PWR0104
U 1 1
P 3500 700
F 0 "#PWR0104" H 3500 550 50  0001 C CNN
F 1 "+3V3" H 3515 873 50  0000 C CNN
F 2 "" H 3500 700 50  0001 C CNN
F 3 "" H 3500 700 50  0001 C CNN
	1    3500 700 
	1    0    0    -1  
$EndComp
Wire Wire Line
	3500 700  3500 900 
Wire Wire Line
	8650 2650 8650 3550
Wire Wire Line
	1350 1650 1350 1000
Connection ~ 1350 1650
Wire Wire Line
	1350 1650 1650 1650
Connection ~ 1350 1000
Wire Wire Line
	1350 1000 1650 1000
Wire Wire Line
	1350 3000 1350 2350
Wire Wire Line
	1250 3000 1350 3000
Connection ~ 1350 3000
Wire Wire Line
	1350 3000 1650 3000
Connection ~ 1350 2350
Wire Wire Line
	1350 2350 1650 2350
Wire Wire Line
	3500 3050 3500 3000
$Comp
L power:GND #PWR01
U 1 1
P 9250 4350
F 0 "#PWR01" H 9250 4100 50  0001 C CNN
F 1 "GND" H 9200 4400 50  0000 C CNN
F 2 "" H 9250 4350 50  0001 C CNN
F 3 "" H 9250 4350 50  0001 C CNN
	1    9250 4350
	-1   0    0    -1  
$EndComp
$Comp
L power:GND #PWR06
U 1 1
P 8950 4350
F 0 "#PWR06" H 8950 4100 50  0001 C CNN
F 1 "GND" H 9000 4400 50  0000 C CNN
F 2 "" H 8950 4350 50  0001 C CNN
F 3 "" H 8950 4350 50  0001 C CNN
	1    8950 4350
	-1   0    0    -1  
$EndComp
$Comp
L power:GND #PWR031
U 1 1
P 8700 5550
F 0 "#PWR031" H 8700 5300 50  0001 C CNN
F 1 "GND" H 8705 5377 50  0000 C CNN
F 2 "" H 8700 5550 50  0001 C CNN
F 3 "" H 8700 5550 50  0001 C CNN
	1    8700 5550
	-1   0    0    -1  
$EndComp
$Comp
L power:GND #PWR033
U 1 1
P 8250 5550
F 0 "#PWR033" H 8250 5300 50  0001 C CNN
F 1 "GND" H 8255 5377 50  0000 C CNN
F 2 "" H 8250 5550 50  0001 C CNN
F 3 "" H 8250 5550 50  0001 C CNN
	1    8250 5550
	-1   0    0    -1  
$EndComp
$Comp
L power:GND #PWR033
U 1 1
P 7800 5550
F 0 "#PWR033" H 7800 5300 50  0001 C CNN
F 1 "GND" H 7805 5377 50  0000 C CNN
F 2 "" H 7800 5550 50  0001 C CNN
F 3 "" H 7800 5550 50  0001 C CNN
	1    7800 5550
	-1   0    0    -1  
$EndComp
$EndSCHEMATC
